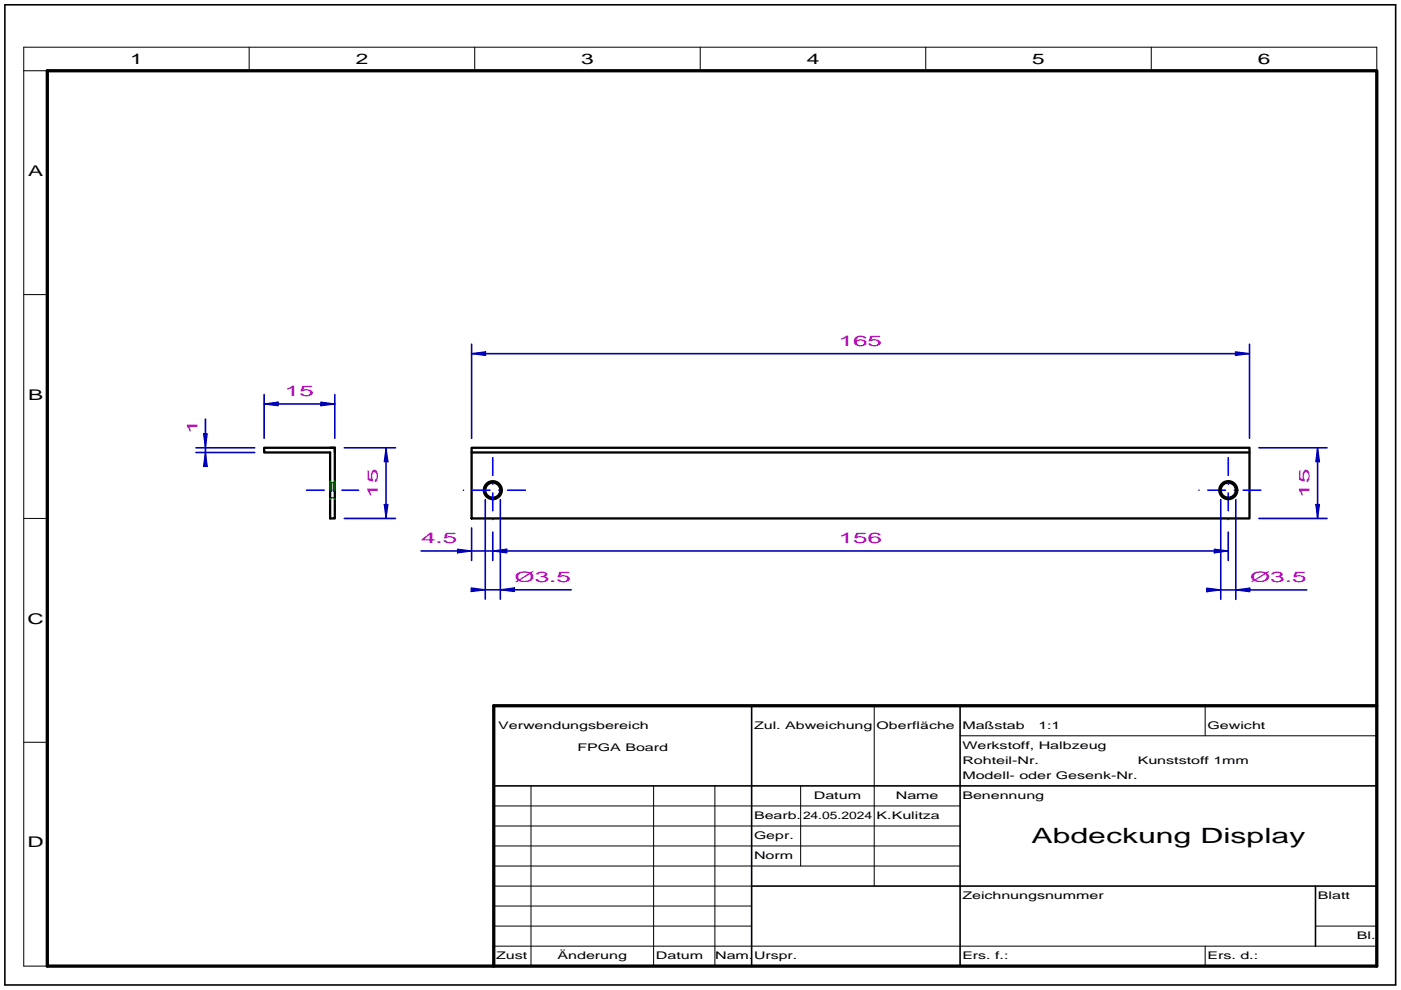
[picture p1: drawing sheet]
<svg xmlns="http://www.w3.org/2000/svg" width="297mm" height="210mm" viewBox="0 0 297 210" stroke-linecap="round" stroke-linejoin="round" font-family="sans-serif">
<path d="M1 1h294.9v207.9h-294.9zM159.4 149.7v55.2M203.6 149.7v55.2M104.7 166.7h187.2M159.4 187.9h132.5M278.9 187.9v12.8" fill="none" stroke="#000" stroke-width=".34"/>
<g fill="none" stroke="#000" stroke-width=".21">
<path d="M5 15h5M52.8 10v5M100.6 10v5M148.5 10v5M196.3 10v5M244.1 10v5M291.9 15v-5h-286.9v194.9h5M5 62.5h5M5 110h5M5 157.4h5M185.4 149.7v38.2M203.6 156.1h88.3"/>
<path d="M255.5 149.7v6.4M104.7 170.9h98.9M104.7 175.2h98.9M104.7 179.4h98.9M112.6 166.7v38.2M138.6 166.7v38.2M151.6 166.7v38.2M169.8 166.7v17M104.7 196.4h54.7M104.7 183.7h98.9M104.7 187.9h54.7M104.7 192.2h54.7"/>
<path d="M278.9 196.4h13M104.7 200.7h187.2M255.5 200.7v4.2"/>
</g>
<path d="M10 15h281.9v189.9h-281.9zM291.9 149.7h-187.2v55.2" fill="none" stroke="#000" stroke-width=".7"/>
<g fill="none" stroke="#000" stroke-width=".49">
<path d="M70 95h1v15h-1v-14h-14v-1h15v1M100 95h164.9v15h-164.9zM100 96h164.9M106.1 104h.1M106.4 104h.1M262 104h.1M262.3 104h.1"/>
<circle cx="104.5" cy="104" r="1.9"/>
<circle cx="104.5" cy="104" r="1.6"/>
<circle cx="260.4" cy="104" r="1.9"/>
<circle cx="260.4" cy="104" r="1.6"/>
</g>
<g fill="none" stroke="#00f" stroke-width=".34">
<path d="M104.5 97.1v3.7M260.4 97.1v3.7M65 104h3.7M70.6 104h.1M72.5 104h3.5M98.3 104h.1M100.1 104h3.8M104.5 104.6v3.7M104.5 102.7h.1M104.5 110.2h.1M105.8 104h.1M107.6 104h3.8"/>
<path d="M254.2 104h.1M256.1 104h3.7M260.4 102.7h.1M260.4 110.2h.1M260.4 104.6v3.7M261.7 104h.1M263.6 104h3.7"/>
</g>
<path d="M70 105.8l.3-.2h.4l.3 .2M70.3 102.4h.4M70.3 102.4v1.8M70.3 102.4l-.3-.3v1.8M70.7 102.4v1.8M70.7 102.4l.3-.3v1.8" fill="none" stroke="#00b400" stroke-width=".25"/>
<path d="M89.3 116.9h17.2M100 112v6.9M104.5 112.9v6" fill="none" stroke="#0000b4" stroke-width=".34"/>
<path d="M97 116.5l3 .4-3 .4z" fill="#0000b4"/>
<path d="M97 116.5l3 .4-3 .4z" fill="none" stroke="#0000b4" stroke-width=".25"/>
<g fill="#fff">
<path d="M89.3 115.9l7.7-3.5v3.5z"/>
<path d="M89.3 112.4h7.7l-7.7 3.5z"/>
</g>
<path d="M104.5 116.9h155.9M260.4 112.9v6" fill="none" stroke="#0000b4" stroke-width=".34"/>
<path d="M257.4 116.5l3 .4-3 .4z" fill="#0000b4"/>
<path d="M257.4 116.5l3 .4-3 .4z" fill="none" stroke="#0000b4" stroke-width=".25"/>
<path d="M104.5 116.9l3-.4v.8z" fill="#0000b4"/>
<path d="M104.5 116.9l3-.4v.8z" fill="none" stroke="#0000b4" stroke-width=".25"/>
<g fill="#fff">
<path d="M177.8 115.9l9.3-3.5v3.5z"/>
<path d="M177.8 112.4h9.3l-9.3 3.5z"/>
</g>
<path d="M100 75h164.9M100 73v20M264.9 73v20" fill="none" stroke="#0000b4" stroke-width=".34"/>
<path d="M100 75l3-.4v.8z" fill="#0000b4"/>
<path d="M100 75l3-.4v.8z" fill="none" stroke="#0000b4" stroke-width=".25"/>
<path d="M261.9 74.6l3 .4-3 .4z" fill="#0000b4"/>
<path d="M261.9 74.6l3 .4-3 .4z" fill="none" stroke="#0000b4" stroke-width=".25"/>
<g fill="#fff">
<path d="M177.8 74l9.3-3.5v3.5z"/>
<path d="M177.8 70.5h9.3l-9.3 3.5z"/>
</g>
<path d="M266.9 95h14.5M279.4 95v15M266.9 110h14.5" fill="none" stroke="#0000b4" stroke-width=".34"/>
<path d="M279 107h.8l-.4 3z" fill="#0000b4"/>
<path d="M279 107h.8l-.4 3z" fill="none" stroke="#0000b4" stroke-width=".25"/>
<path d="M279.4 95l.4 2.9h-.8z" fill="#0000b4"/>
<path d="M279.4 95l.4 2.9h-.8z" fill="none" stroke="#0000b4" stroke-width=".25"/>
<g fill="#fff">
<path d="M274.9 99.4h3.5v6.2z"/>
<path d="M274.9 99.4l3.5 6.2h-3.5z"/>
</g>
<path d="M41.5 96h12.5M41.5 95h12.5M43.6 88.9v9.1" fill="none" stroke="#0000b4" stroke-width=".34"/>
<path d="M43.6 96l.3 2.9h-.7z" fill="#0000b4"/>
<path d="M43.6 96l.3 2.9h-.7z" fill="none" stroke="#0000b4" stroke-width=".25"/>
<path d="M43.2 92h.7l-.3 3z" fill="#0000b4"/>
<path d="M43.2 92h.7l-.3 3z" fill="none" stroke="#0000b4" stroke-width=".25"/>
<g fill="#fff">
<path d="M39 88.9h3.6v3.1z"/>
<path d="M39 88.9l3.6 3.1h-3.6z"/>
</g>
<path d="M56 85.7h15M56 83.7v9.3M71 83.7v9.3" fill="none" stroke="#0000b4" stroke-width=".34"/>
<path d="M56 85.7l3-.4v.8z" fill="#0000b4"/>
<path d="M56 85.7l3-.4v.8z" fill="none" stroke="#0000b4" stroke-width=".25"/>
<path d="M68 85.3l3 .4-3 .4z" fill="#0000b4"/>
<path d="M68 85.3l3 .4-3 .4z" fill="none" stroke="#0000b4" stroke-width=".25"/>
<g fill="#fff">
<path d="M60.4 84.7l6.2-3.5v3.5z"/>
<path d="M60.4 81.2h6.2l-6.2 3.5z"/>
</g>
<path d="M73 95h10.9M81.8 95v15M73 110h10.9" fill="none" stroke="#0000b4" stroke-width=".34"/>
<path d="M81.5 107h.8l-.5 3z" fill="#0000b4"/>
<path d="M81.5 107h.8l-.5 3z" fill="none" stroke="#0000b4" stroke-width=".25"/>
<path d="M81.8 95l.5 2.9h-.8z" fill="#0000b4"/>
<path d="M81.8 95l.5 2.9h-.8z" fill="none" stroke="#0000b4" stroke-width=".25"/>
<g fill="#fff">
<path d="M77.4 99.4h3.5v6.2z"/>
<path d="M77.4 99.4l3.5 6.2h-3.5z"/>
</g>
<path d="M102.9 106v21.1M106.1 106v21.1M100.9 125.1h20.2" fill="none" stroke="#0000b4" stroke-width=".34"/>
<path d="M99.9 124.7l3 .4-3 .4z" fill="#0000b4"/>
<path d="M99.9 124.7l3 .4-3 .4z" fill="none" stroke="#0000b4" stroke-width=".25"/>
<path d="M106.1 125.1l2.9-.4v.8z" fill="#0000b4"/>
<path d="M106.1 125.1l2.9-.4v.8z" fill="none" stroke="#0000b4" stroke-width=".25"/>
<g fill="#fff">
<path d="M109.1 124.1l4.3-3.5v3.5z"/>
<path d="M109.1 120.6h4.3l-4.3 3.5z"/>
<path d="M113.4 124.1l7.7-3.5v3.5z"/>
<path d="M113.4 120.6h7.7l-7.7 3.5z"/>
</g>
<path d="M258.8 106v21.1M262 106v21.1M256.8 125.1h20.2" fill="none" stroke="#0000b4" stroke-width=".34"/>
<path d="M255.8 124.7l3 .4-3 .4z" fill="#0000b4"/>
<path d="M255.8 124.7l3 .4-3 .4z" fill="none" stroke="#0000b4" stroke-width=".25"/>
<path d="M262 125.1l3-.4v.8z" fill="#0000b4"/>
<path d="M262 125.1l3-.4v.8z" fill="none" stroke="#0000b4" stroke-width=".25"/>
<g fill="#fff">
<path d="M265 124.1l4.3-3.5v3.5z"/>
<path d="M265 120.6h4.3l-4.3 3.5z"/>
<path d="M269.3 124.1l7.7-3.5v3.5z"/>
<path d="M269.3 120.6h7.7l-7.7 3.5z"/>
</g>
<text font-size="4.5" x="218.7" y="178.7">Abdeckung Display</text>
<g font-size="3.1">
<text x="27.6" y="13.5">1</text>
<text x="75.4" y="13.5">2</text>
<text x="123.2" y="13.5">3</text>
<text x="171" y="13.5">4</text>
<text x="218.8" y="13.5">5</text>
<text x="266.7" y="13.5">6</text>
<text x="5.9" y="37.3">A</text>
<text x="5.9" y="84.8">B</text>
<text x="5.8" y="132.2">C</text>
<text x="5.8" y="179.7">D</text>
</g>
<g font-size="3.1" fill="#b400b4">
<text x="177.8" y="73.3">165</text>
<text x="60.4" y="84">15</text>
<text x="41.8" y="92" transform="rotate(-90 41.8 92)">1</text>
<text x="80.1" y="105.6" transform="rotate(-90 80.1 105.6)">15</text>
<text x="277.6" y="105.6" transform="rotate(-90 277.6 105.6)">15</text>
<text x="89.3" y="115.2">4.5</text>
<text x="177.8" y="115.2">156</text>
<text x="109.1" y="123.4">Ø3.5</text>
<text x="265" y="123.4">Ø3.5</text>
</g>
<g font-size="2.2">
<text x="105.6" y="154.6">Verwendungsbereich</text>
<text x="159.9" y="154.6">Zul. Abweichung</text>
<text x="185.9" y="154.6">Oberfläche</text>
<text x="204" y="154.6">Maßstab</text>
<text x="220.2" y="154.6">1:1</text>
<text x="256" y="154.6">Gewicht</text>
<text x="122.4" y="159.3">FPGA Board</text>
<text x="204" y="158.8">Werkstoff, Halbzeug</text>
<text x="204" y="162">Rohteil-Nr.</text>
<text x="204" y="165.2">Modell- oder Gesenk-Nr.</text>
<text x="241.2" y="162.1">Kunststoff 1mm</text>
<text x="159.9" y="173.7">Bearb.</text>
<text x="170.3" y="173.7">24.05.2024</text>
<text x="172.6" y="169.4">Datum</text>
<text x="185.9" y="173.7">K.Kulitza</text>
<text x="189.9" y="169.4">Name</text>
<text x="204" y="169.4">Benennung</text>
<text x="159.9" y="177.9">Gepr.</text>
<text x="159.9" y="182.2">Norm</text>
<text x="204" y="190.7">Zeichnungsnummer</text>
<text x="279.4" y="190.7">Blatt</text>
<text x="105.2" y="203.4">Zust</text>
<text x="118.2" y="203.4">Änderung</text>
<text x="139.1" y="203.4">Datum</text>
<text x="151.6" y="203.4">Nam.</text>
<text x="159.9" y="203.4">Urspr.</text>
<text x="204" y="203.4">Ers. f.:</text>
<text x="256" y="203.4">Ers. d.:</text>
<text x="287.7" y="199.2">Bl.</text>
</g>
</svg>
